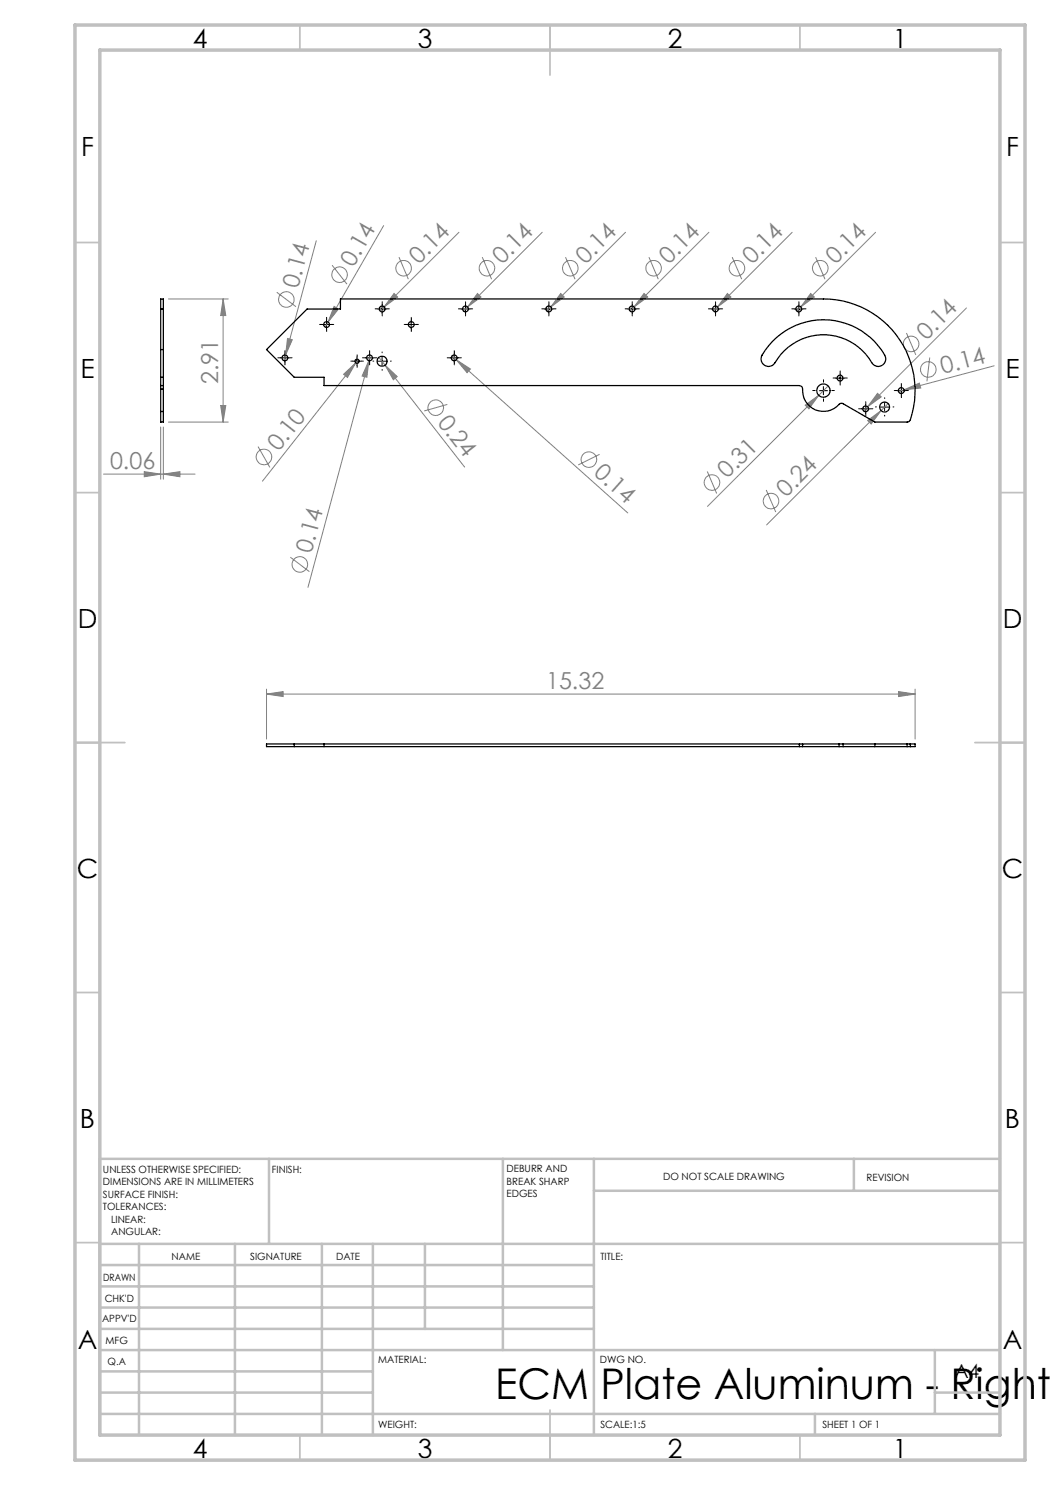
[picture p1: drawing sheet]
<svg xmlns="http://www.w3.org/2000/svg" width="210mm" height="297mm" viewBox="0 0 210 297" stroke-linecap="round" stroke-linejoin="round" font-family="sans-serif">
<g fill="none" stroke="#808080" stroke-width=".2">
<path d="M33.7 59.8h11.9M44.6 59.8l.6 3.3h-1.1zM44.6 59.8v24.6M55.4 58.5l3.8 2.8M63.3 48.2l-6.2 22.8M66.4 53.1l3 3.7M76.7 45.1l-11.1 19.3M78.8 58.7l.7 .7-2.7 2zM79.8 51.4l1.9 4.4M91.8 46.5l-15.8 15.7M95.5 58.7l.7 .7-2.7 2zM96.4 51.4l1.9 4.4"/>
<path d="M108.4 46.5l-14.9 14.9M112.1 58.7l.8 .7-2.7 2zM113.1 51.4l1.9 4.4M125.1 46.5l-15.7 15.7M128.8 58.7l.7 .7-2.7 2zM129.8 51.4l1.9 4.4M141.8 46.5l-15.8 15.7M145.5 58.7l.7 .7-2.7 2zM146.4 51.4l1.9 4.4M158.4 46.5l-15.7 15.7M162.1 58.7l.8 .7-2.7 2zM163.1 51.4l1.9 4.4"/>
<path d="M175.1 46.5l-14.9 14.9M57.1 71l-.3 1.1M57.5 67.7l1 .2-1.4 3.1zM65.6 64.4l-.6 1M66.8 61.3l.9 .5-2.1 2.6zM68.7 74.9l2.5-2.3-1.7 2.9zM71.2 72.6l-18.7 23.6M71.6 71.9l-.4 .7M73.8 72.1l-.4 3.4-1-.3zM73.8 72.1l-12.2 45.4M74 71l-.2 1.1M75.8 71.5l1.2 1.5"/>
<path d="M77 73l2.4 2.3-.7 .6zM77 73l15.9 20.4M90.4 71.2l.9 .8M91.3 72l2.8 1.8-.7 .7zM91.3 72l34.3 30.6M93.5 61.4l-.8 .8M160.2 61.4l-.9 .8M165.6 77.2l-24.1 24.1M175.5 78.7l.7 .7-2.7 1.9zM180.8 78l3.1-1.4 .2 1zM180.8 78l-1.1 .3M181.3 66.6l1.9 4.4"/>
<path d="M185.9 71.5l-.5 4.8M193.3 61.6l-19.8 19.7M198.8 73.2l-18 4.8M20.7 94.8h18.3M28.9 94.3l3.2 .5-3.2 .6zM32.1 85.4v10.4M32.7 94.8l3.3-.5v1.1zM32.7 85.4v10.4M33.7 84.4h11.9M44.1 81.1h1.1l-.6 3.3zM51.6 89.3l2.4 4.2M89.5 80.9l-4.7 1.3"/>
<path d="M119.9 90.9l-4.3 2.1M141.5 94.3l1.8 4.4M153.2 98l2 4.4M161 81l2.8-1.9-2 2.7zM173.5 81.3l-.8 .9M173.5 84.1l2.7-2-2 2.7zM176.2 82.1l-22.9 22.9M177.6 80.7l-1.4 1.4M58.1 111.4l3.8 2.9M53.3 138.8l3.3-.5v1zM53.3 137.8v10M53.3 138.8h129.7"/>
<path d="M179.7 138.3l3.3 .5-3.3 .5zM183 137.8v10"/>
<circle cx="57.3" cy="59.9" r="1.56"/>
<circle cx="67.9" cy="54.9" r="1.55"/>
<circle cx="80.7" cy="53.7" r="1.55"/>
<circle cx="97.4" cy="53.7" r="1.55"/>
<circle cx="114" cy="53.7" r="1.55"/>
<circle cx="130.7" cy="53.6" r="1.56"/>
<circle cx="147.4" cy="53.7" r="1.55"/>
<circle cx="164.1" cy="53.6" r="1.56"/>
<circle cx="182.2" cy="68.8" r="1.56"/>
<circle cx="185.7" cy="73.9" r="1.55"/>
<circle cx="52.8" cy="91.4" r="1.56"/>
<circle cx="87.1" cy="81.5" r="1.56"/>
<circle cx="117.8" cy="91.9" r="1.55"/>
<circle cx="142.4" cy="96.5" r="1.56"/>
<circle cx="60" cy="112.9" r="1.56"/>
<circle cx="154.2" cy="100.2" r="1.55"/>
</g>
<g fill="none" stroke="#000" stroke-width=".2" stroke-dasharray="15.2 1.3 1.3 1.3">
<path d="M56.2 71.6h-.6M57 70.7v-.6M57 72.4v.6M57.8 71.6h.6M64.5 64.9h-.6M65.3 64.1v-.6M65.3 65.7v.6M66.2 64.9h.5M70.6 72.2h-.4M71.4 71.4v-.4M71.4 73.1v.4M72.3 72.2h.4"/>
<path d="M73.1 71.6h-.6M73.9 70.7v-.6M73.9 72.4v.6M74.8 71.6h.5M74.8 72.2h-.2M75.6 61.8h-.6M76.4 70.6v-.2M76.4 73.9v.2M76.4 60.9v-.5M76.4 62.6v.6M77.3 61.8h.6M78.1 72.2h.2"/>
<path d="M81.4 64.9h-.6M82.3 64.1v-.6M82.3 65.7v.6M83.1 64.9h.6M90 71.6h-.6M90.9 70.7v-.6M90.9 72.4v.6M91.7 71.6h.6M92.3 61.8h-.6M93.1 60.9v-.5M93.1 62.6v.6M93.9 61.8h.6"/>
<path d="M108.9 61.8h-.5M109.8 60.9v-.5M109.8 62.6v.6M110.6 61.8h.6M125.6 61.8h-.6M126.4 60.9v-.5M126.4 62.6v.6M127.3 61.8h.6M142.3 61.8h-.6M143.1 60.9v-.5M143.1 62.6v.6M143.9 61.8h.6"/>
<path d="M158.9 61.8h-.5M159.8 60.9v-.5M159.8 62.6v.6M160.6 61.8h.6M163 78.1h-.5M164.7 76.4v-.5M164.7 79.8v.5M166.4 78.1h.5M167.2 75.6h-.6M168 74.8v-.6M168 76.4v.6M168.9 75.6h.6"/>
<path d="M176.9 79.7v-.1M179.4 78.1h-.5M180.3 77.3v-.6M180.3 78.9v.6M181.1 78.1h.6M172.3 81.8h-.6M173.2 80.9v-.6M173.2 82.6v.6M174 81.8h.6M175.3 81.4h-.2M176.9 83.1v.1M178.6 81.4h.2"/>
</g>
<g fill="none" stroke="#000" stroke-width=".2">
<path d="M56.1 71.6h1.7M57 70.7v1.7M64.5 64.9h1.6M65.3 64.1v1.7M70.6 72.2h1.6M71.4 71.4v1.7M73.1 71.6h1.7M73.9 70.7v1.7M75.6 72.2h1.7M75.6 61.8h1.7M76.4 61v1.6M76.4 71.4v1.7"/>
<path d="M81.4 64.9h1.7M82.2 64.1v1.7M90 71.6h1.7M90.8 70.7v1.7M92.3 61.8h1.6M93.1 61v1.6M108.9 61.8h1.7M109.7 61v1.6M125.6 61.8h1.6M126.4 61v1.6M142.3 61.8h1.6M143.1 61v1.6"/>
<path d="M158.9 61.8h1.7M159.8 61v1.6M163.9 78.1h1.6M164.7 77.3v1.6M167.2 75.6h1.6M168 74.8v1.6M179.4 78.1h1.7M180.3 77.3v1.6M172.3 81.8h1.7M173.1 80.9v1.7M176.1 81.4h1.7M176.9 80.6v1.6"/>
</g>
<g fill="none" stroke="#c0c0c0" stroke-width=".35">
<path d="M60 5v5M110 5v10M160 5v5M15 48.5h5M200 48.5h5M15 98.5h5M200 98.5h5M15 148.5h10M195 148.5h10M15 198.5h5M200 198.5h5M15 248.5h5"/>
<path d="M200 248.5h5M60 287v5M110 282v10M160 287v5"/>
</g>
<g fill="none" stroke="#c0c0c0" stroke-width=".5">
<path d="M53.8 231.8v17M100.6 231.8v38.2M118.8 231.8v55.2M118.8 238.2h81.2M170.8 231.8v6.4M200 231.8h-180v55.2M20 248.8h180M20 257.3h98.8M20 253h98.8M27.8 248.8v38.2M47 248.8v38.2M64.4 248.8v38.2"/>
<path d="M74.6 248.8v38.2M85 248.8v17M20 265.8h98.8M20 261.5h98.8M20 278.5h54.6M20 274.3h54.6M20 270h180M187 278.5h13M187 270v12.8M20 282.8h180M163 282.8v4.2"/>
</g>
<path d="M15 5h190v287h-190zM20 10h180v277h-180z" fill="none" stroke="#c0c0c0" stroke-width=".7"/>
<g fill="#808080">
<path d="M180.8 78l3.1-1.4 .2 1z"/>
<path d="M95.5 58.7l.7 .7-2.7 2z"/>
<path d="M145.5 58.7l.7 .7-2.7 2z"/>
<path d="M128.8 58.7l.7 .7-2.7 2z"/>
<path d="M173.5 84.1l2.7-2-2 2.7z"/>
<path d="M162.1 58.7l.8 .7-2.7 2z"/>
<path d="M161 81l2.8-1.9-2 2.7z"/>
<path d="M175.5 78.7l.7 .7-2.7 1.9z"/>
<path d="M112.1 58.7l.8 .7-2.7 2z"/>
<path d="M78.8 58.7l.7 .7-2.7 2z"/>
<path d="M68.7 74.9l2.5-2.3-1.7 2.9z"/>
<path d="M66.8 61.3l.9 .5-2.1 2.6z"/>
<path d="M57.5 67.7l1 .2-1.4 3.1z"/>
<path d="M73.8 72.1l-.4 3.4-1-.3z"/>
<path d="M77 73l2.4 2.3-.7 .6z"/>
<path d="M91.3 72l2.8 1.8-.7 .7z"/>
<path d="M179.7 138.3l3.3 .5-3.3 .5zM53.3 138.8l3.3-.5v1z"/>
<path d="M44.6 59.8l.6 3.3h-1.1zM44.1 81.1h1.1l-.6 3.3z"/>
<path d="M28.9 94.3l3.2 .5-3.2 .6zM32.7 94.8l3.3-.5v1.1z"/>
</g>
<g fill="none" stroke="#000" stroke-width=".25">
<path d="M32.1 77.1v.7M32.1 77.8v4.5M32.1 77.1h.6M32.1 75.5h.6M32.1 61.8h.6M32.1 77.1v-17.3h.6v17.3M32.1 69.9h.6M32.1 77.8h.6M32.7 77.1v.7M32.7 77.8v4.5M61.4 61.8h6.7v-2h96.6a18.2 18.2 0 0 1 17.2 24.4l-.5 .2h-6.4l-6.4-3.7h-.5a4.3 4.3 0 0 1-5 1.3 4.3 4.3 0 0 1-2.6-4.4l-.2-.3-.4-.2h-95.1v-1.6h-6l-5.5-5.6zM154.5 68.3a14.1 14.1 0 0 1 22.6 3.1 1.5 1.5 0 0 1-.9 1.8 1.5 1.5 0 0 1-1.9-.7 11.2 11.2 0 0 0-19.5 .3 1.5 1.5 0 0 1-2 .2 1.5 1.5 0 0 1-.4-2z"/>
<path d="M32.1 82.3v2.1h.6v-2.1M32.1 82.3h.6M58.8 148.8v.5M64.8 148.8v.5M159.9 148.8h.6M159.9 149.3h.6M159.9 148.8h-106.6v.5h106.6M159.9 148.8v.5M160.5 148.8h7.3M160.5 149.3h7.3M160.5 148.8v.5M167.8 148.8h.8"/>
<path d="M167.8 149.3h.8M167.8 148.8v.5M168.6 148.8h12.8M168.6 149.3h12.8M168.6 148.8v.5M175 148.8v.5M181.4 148.8h.7M181.4 149.3h.7M181.4 148.8v.5M182.1 148.8h.9v.5h-.9M182.1 148.8v.5"/>
<circle cx="57" cy="71.6" r=".59"/>
<circle cx="65.3" cy="64.9" r=".58"/>
<circle cx="71.4" cy="72.2" r=".41"/>
<circle cx="73.9" cy="71.6" r=".59"/>
<circle cx="76.4" cy="72.2" r="1"/>
<circle cx="76.4" cy="61.8" r=".58"/>
<circle cx="82.3" cy="64.9" r=".58"/>
<circle cx="90.8" cy="71.6" r=".59"/>
<circle cx="93.1" cy="61.8" r=".58"/>
<circle cx="109.8" cy="61.8" r=".58"/>
<circle cx="126.4" cy="61.8" r=".58"/>
<circle cx="143.1" cy="61.8" r=".58"/>
<circle cx="159.8" cy="61.8" r=".58"/>
<circle cx="164.7" cy="78.1" r="1.33"/>
<circle cx="168" cy="75.6" r=".58"/>
<circle cx="180.3" cy="78.1" r=".58"/>
<circle cx="173.1" cy="81.8" r=".58"/>
<circle cx="176.9" cy="81.4" r=".99"/>
</g>
<text font-size="8.5" x="99.1" y="279.7">ECM Plate Aluminum - Right</text>
<g font-size="5.3">
<text x="38.5" y="9.5">4</text>
<text x="83.5" y="9.5">3</text>
<text x="133.6" y="9.5">2</text>
<text x="178.6" y="9.5">1</text>
<text x="16.2" y="31.2">F</text>
<text x="201.2" y="31.2">F</text>
<text x="16.1" y="75.5">E</text>
<text x="201.1" y="75.5">E</text>
<text x="15.5" y="125.5">D</text>
<text x="200.5" y="125.5">D</text>
<text x="15.4" y="175.5">C</text>
<text x="200.4" y="175.5">C</text>
<text x="16" y="225.5">B</text>
<text x="201" y="225.5">B</text>
<text x="15.5" y="269.7">A</text>
<text x="200.5" y="269.7">A</text>
<text x="38.5" y="291.5">4</text>
<text x="83.5" y="291.5">3</text>
<text x="133.6" y="291.5">2</text>
<text x="178.6" y="291.5">1</text>
</g>
<g font-size="4.7" fill="#808080">
<text x="70.7" y="53.6" transform="rotate(-60 70.7 53.6)">0.14</text>
<text x="83.8" y="53" transform="rotate(-45 83.8 53)">0.14</text>
<text x="100.4" y="53" transform="rotate(-45 100.4 53)">0.14</text>
<text x="117.1" y="53" transform="rotate(-45 117.1 53)">0.14</text>
<text x="133.8" y="53" transform="rotate(-45 133.8 53)">0.14</text>
<text x="150.4" y="53" transform="rotate(-45 150.4 53)">0.14</text>
<text x="167.1" y="53" transform="rotate(-45 167.1 53)">0.14</text>
<text x="59.6" y="57.8" transform="rotate(-75 59.6 57.8)">0.14</text>
<text x="185.3" y="68.2" transform="rotate(-45 185.3 68.2)">0.14</text>
<text x="43.6" y="76.8" transform="rotate(-90 43.6 76.8)">2.91</text>
<text x="188.6" y="74.9" transform="rotate(-15 188.6 74.9)">0.14</text>
<text x="87.4" y="84.6" transform="rotate(52 87.4 84.6)">0.24</text>
<text x="22" y="93.8">0.06</text>
<text x="55.7" y="90.4" transform="rotate(-52 55.7 90.4)">0.10</text>
<text x="118.6" y="94.9" transform="rotate(42 118.6 94.9)">0.14</text>
<text x="145.4" y="95.9" transform="rotate(-45 145.4 95.9)">0.31</text>
<text x="157.2" y="99.6" transform="rotate(-45 157.2 99.6)">0.24</text>
<text x="62.3" y="110.8" transform="rotate(-75 62.3 110.8)">0.14</text>
<text x="109.2" y="137.8">15.32</text>
</g>
<text font-size="3.9" x="190.9" y="275.5">A4</text>
<g font-size="2">
<text x="20.6" y="234.6">UNLESS OTHERWISE SPECIFIED:</text>
<text x="20.6" y="237.1">DIMENSIONS ARE IN MILLIMETERS</text>
<text x="20.6" y="239.6">SURFACE FINISH:</text>
<text x="54.4" y="234.6">FINISH:</text>
<text x="101.3" y="234.5">DEBURR AND</text>
<text x="101.3" y="237">BREAK SHARP</text>
<text x="101.3" y="239.5">EDGES</text>
<text x="132.6" y="236">DO NOT SCALE DRAWING</text>
<text x="173.3" y="236.2">REVISION</text>
<text x="20.6" y="242.1">TOLERANCES:</text>
<text x="22.2" y="244.6">LINEAR:</text>
<text x="22.2" y="247.1">ANGULAR:</text>
<text x="34.3" y="252">NAME</text>
<text x="50" y="251.9">SIGNATURE</text>
<text x="67.2" y="251.9">DATE</text>
<text x="120.1" y="251.9">TITLE:</text>
<text x="20.6" y="256.1">DRAWN</text>
<text x="20.9" y="260.3">CHK'D</text>
<text x="20.4" y="264.4">APPV'D</text>
<text x="21.1" y="268.8">MFG</text>
<text x="21.5" y="273">Q.A</text>
<text x="75.6" y="272.5">MATERIAL:</text>
<text x="120" y="272.5">DWG NO.</text>
<text x="75.6" y="285.5">WEIGHT:</text>
<text x="120.1" y="285.6">SCALE:1:5</text>
<text x="164.5" y="285.6">SHEET 1 OF 1</text>
</g>
</svg>
